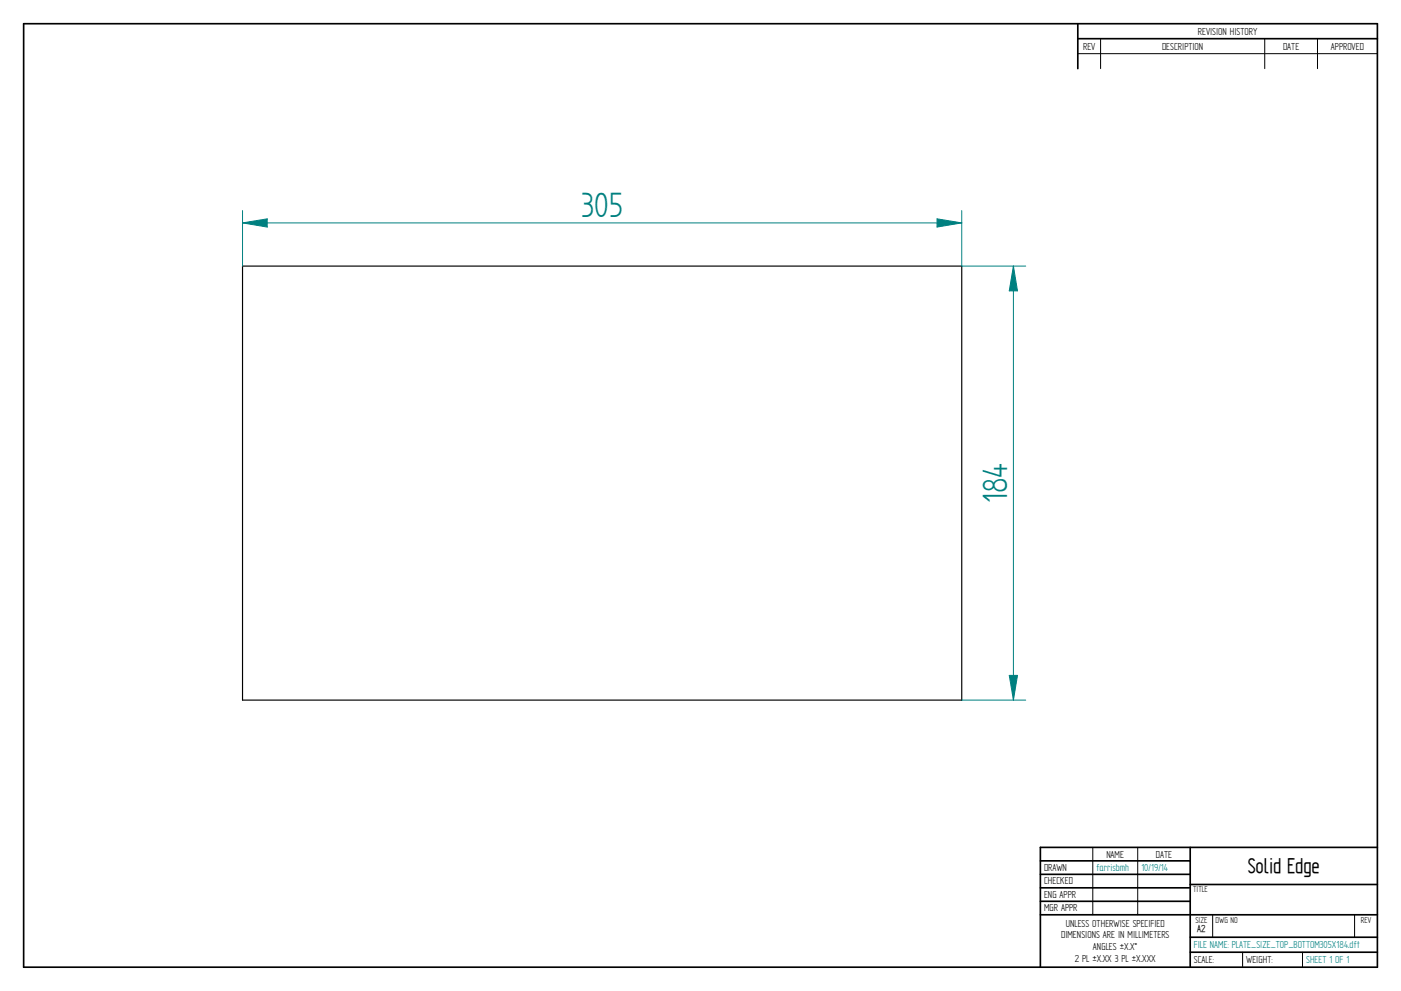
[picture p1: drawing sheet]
<svg xmlns="http://www.w3.org/2000/svg" width="594mm" height="420mm" viewBox="0 0 594 420" stroke-linecap="round" stroke-linejoin="round" font-family="sans-serif">
<g fill="none" stroke="#000" stroke-width=".71">
<path d="M10 10.1h574.1v400h-574.1zM457 10.1v19M457 16.4h127.1M504.7 359.3v50.8M584.1 359.3h-142.9v50.8M441.2 365h63.5M441.2 370.7h63.5M441.2 376.4h63.5M504.7 375h79.4M441.2 382.1h63.5M441.2 387.8h142.9M504.7 397.4h79.4"/>
<path d="M504.7 403.7h79.4"/>
</g>
<path d="M466.7 16.4v12.7M536.3 16.4v12.7M558.7 16.4v12.7M457 22.8h127.1M463.4 359.3v28.5M482.4 359.3v28.5M514.2 387.9v9.5M574.4 387.9v9.5M526.9 403.7v6.4M552.3 403.7v6.4" fill="none" stroke="#000" stroke-width=".42"/>
<path d="M102.8 112.8h305v184h-305z" fill="none" stroke="#000" stroke-width=".49"/>
<path d="M429.7 112.8l1.8 10.5h-3.5z" fill="none" stroke="#008080" stroke-width=".42"/>
<path d="M429.7 112.8l1.8 10.5h-3.5z" fill="#008080"/>
<path d="M428 286.3h3.5l-1.8 10.5z" fill="none" stroke="#008080" stroke-width=".42"/>
<path d="M428 286.3h3.5l-1.8 10.5z" fill="#008080"/>
<path d="M102.8 94.5l10.5-1.7v3.5zM407.8 112.8h27.1M429.7 112.8v184M407.8 296.8h27.1" fill="none" stroke="#008080" stroke-width=".42"/>
<path d="M102.8 94.5l10.5-1.7v3.5z" fill="#008080"/>
<path d="M397.3 92.8l10.5 1.7-10.5 1.8z" fill="none" stroke="#008080" stroke-width=".42"/>
<path d="M397.3 92.8l10.5 1.7-10.5 1.8z" fill="#008080"/>
<path d="M102.8 89.3v23.5M102.8 94.5h305M407.8 89.3v23.5" fill="none" stroke="#008080" stroke-width=".42"/>
<g font-size="16.9" fill="#008080">
<text x="246.5" y="91.9">305</text>
<text x="427.1" y="213.4" transform="rotate(-90 427.1 213.4)">184</text>
</g>
<text font-size="10.1" x="529.1" y="370.2">Solid Edge</text>
<g font-size="4.9">
<text x="507.9" y="14.7">REVISION HISTORY</text>
<text x="459.3" y="21">REV</text>
<text x="492.7" y="21">DESCRIPTION</text>
<text x="544.1" y="21">DATE</text>
<text x="564.4" y="21">APPROVED</text>
<text x="469.1" y="363.6">NAME</text>
<text x="490.1" y="363.6">DATE</text>
<text x="442.7" y="369.3">DRAWN</text>
<text x="442.7" y="375">CHECKED</text>
<text x="442.7" y="380.7">ENG APPR</text>
<text x="442.7" y="386.4">MGR APPR</text>
<text x="452" y="392.9">UNLESS OTHERWISE SPECIFIED</text>
<text x="450" y="397.9">DIMENSIONS ARE IN MILLIMETERS</text>
<text x="455.8" y="407.9">2 PL ±X.XX 3 PL ±X.XXX</text>
<text x="463.5" y="402.9">ANGLES ±X.X°</text>
<text x="506.2" y="408.3">SCALE:</text>
<text x="528.4" y="408.3">WEIGHT:</text>
</g>
<g font-size="4.9" fill="#008080">
<text x="464.9" y="369.4">farrisbmh</text>
<text x="484" y="369.4">10/19/14</text>
<text x="506.2" y="402.1">FILE NAME: PLATE_SIZE_TOP_BOTTOM305X184.dft</text>
<text x="553.8" y="408.4">SHEET 1 OF 1</text>
</g>
<text font-size="4.8" x="507.7" y="395.3">A2</text>
<g font-size="4.1">
<text x="506" y="378.3">TITLE</text>
<text x="506.9" y="391.1">SIZE</text>
<text x="515.5" y="391.1">DWG NO</text>
<text x="577.1" y="391.1">REV</text>
</g>
</svg>
